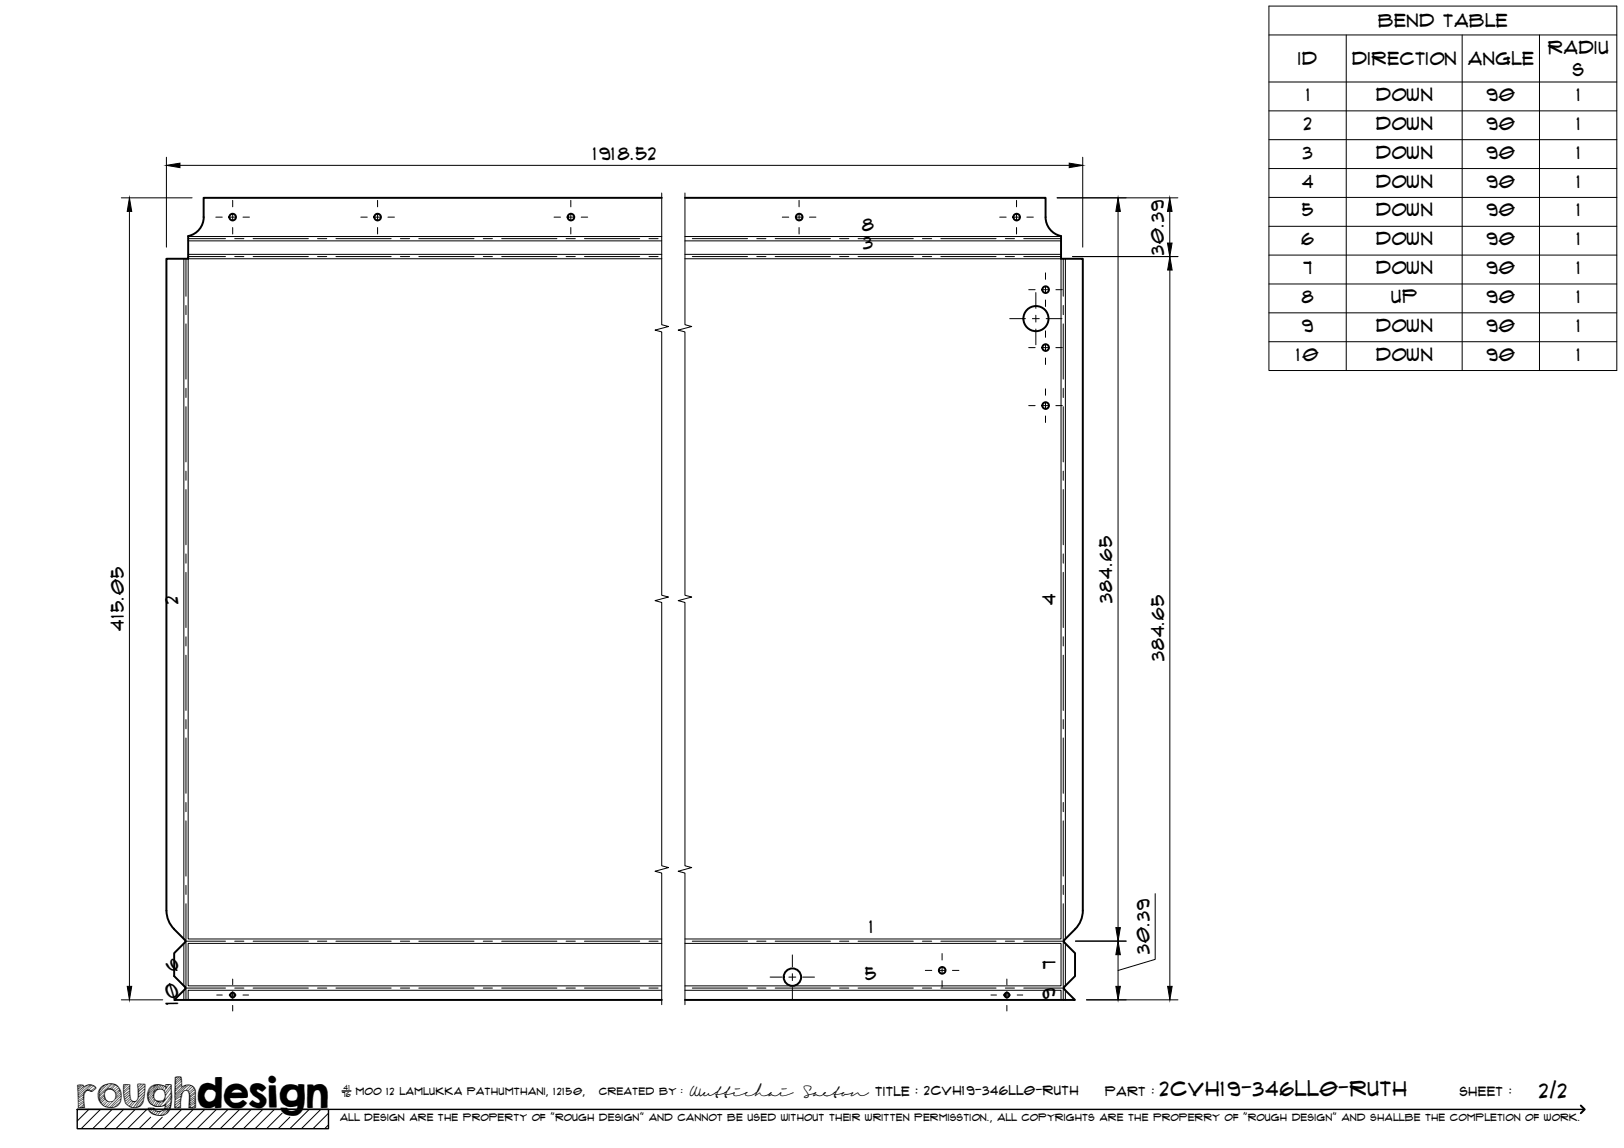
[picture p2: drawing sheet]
<svg xmlns="http://www.w3.org/2000/svg" width="420mm" height="297mm" viewBox="0 0 420 297" stroke-linecap="round" stroke-linejoin="round" font-family="sans-serif">
<!-- layer: Visible -->
<g fill="none" stroke="#000" stroke-width=".51">
<path d="M52.7 56.2a5 5 0 0 1-4 4.9M171.2 51.2h-118.5v5M177.2 51.2h93.3v5M270.5 56.2a5 5 0 0 0 4 4.9M48.7 61.1v5.9h-5.6v168.6l.4 2.3 .6 1.3 3.7 4 .1 .2-.1 .5M274.5 61.1v5.9h5.6v168.6l-.1 1.5-.9 2.1-.9 1.2-2.8 2.8-.1 .2 .1 .5M47.8 243.9l-2.7 2.7v6l2.7 2.7 .1 .5-2.8 2.9h126.1M275.4 243.9l2.7 2.7v6l-2.7 2.7-.1 .5 2.8 2.9h-100.9"/>
<circle cx="60.2" cy="56.2" r=".86"/>
<circle cx="97.7" cy="56.2" r=".86"/>
<circle cx="147.7" cy="56.2" r=".86"/>
<circle cx="206.8" cy="56.2" r=".86"/>
<circle cx="263" cy="56.2" r=".86"/>
<circle cx="270.5" cy="74.9" r=".86"/>
<circle cx="268" cy="82.4" r="3.2"/>
<circle cx="270.5" cy="89.9" r=".86"/>
<circle cx="270.5" cy="104.9" r=".86"/>
<circle cx="60.2" cy="257.5" r=".62"/>
<circle cx="205" cy="252.8" r="2.25"/>
<circle cx="243.8" cy="251.1" r=".86"/>
<circle cx="260.5" cy="257.5" r=".62"/>
</g>
<!-- layer: Bend Center -->
<g fill="none" stroke="#000" stroke-width=".26">
<path d="M48.1 67v9.7M48.1 79v2.4M48.7 61.8h9.6M48.7 66.4h9.6M60.7 61.8h2.4M60.7 66.4h2.4M65.5 61.8h14.3M65.5 66.4h14.3M82.1 61.8h2.4M82.1 66.4h2.4M86.9 61.8h14.3M86.9 66.4h14.3"/>
<path d="M103.6 61.8h2.4M103.6 66.4h2.4M108.4 61.8h14.2M108.4 66.4h14.2M125 61.8h2.4M125 66.4h2.4M129.8 61.8h14.3M129.8 66.4h14.3M146.5 61.8h2.3M146.5 66.4h2.3M151.2 61.8h14.3M151.2 66.4h14.3"/>
<path d="M167.9 61.8h2.4M167.9 66.4h2.4M179.1 61.8h14.3M179.1 66.4h14.3M195.8 61.8h2.4M195.8 66.4h2.4M200.6 61.8h14.2M200.6 66.4h14.2M217.2 61.8h2.4M217.2 66.4h2.4M222 61.8h14.3M222 66.4h14.3"/>
<path d="M238.7 61.8h2.3M238.7 66.4h2.3M243.4 61.8h14.3M243.4 66.4h14.3M260.1 61.8h2.4M260.1 66.4h2.4M264.9 61.8h9.6M264.9 66.4h9.6M275.1 67v9.7M275.1 79v2.4M48.1 83.8v14.3M275.1 83.8v14.3"/>
<path d="M48.1 100.5v2.4M48.1 105.2v14.3M275.1 100.5v2.4M275.1 105.2v14.3M48.1 121.9v2.4M48.1 126.7v14.3M275.1 121.9v2.4M275.1 126.7v14.3M48.1 143.3v2.4M48.1 148.1v14.3M275.1 143.3v2.4M275.1 148.1v14.3"/>
<path d="M48.1 164.8v2.3M48.1 169.5v14.3M275.1 164.8v2.3M275.1 169.5v14.3M48.1 186.2v2.4M48.1 191v14.3M275.1 186.2v2.4M275.1 191v14.3M48.1 207.6v2.4M48.1 212.4v14.3M275.1 207.6v2.4M275.1 212.4v14.3"/>
<path d="M48.1 233.8v24.9M48.1 229.1v2.3M275.1 233.8v24.9M275.1 229.1v2.3M47.9 243.5h10.4M47.9 255.7h10.4M60.7 243.5h2.4M60.7 255.7h2.4M65.5 243.5h14.3M65.5 255.7h14.3M82.1 243.5h2.4M82.1 255.7h2.4"/>
<path d="M86.9 243.5h14.3M86.9 255.7h14.3M103.6 243.5h2.4M103.6 255.7h2.4M108.4 243.5h14.2M108.4 255.7h14.2M125 243.5h2.4M125 255.7h2.4M129.8 243.5h14.3M129.8 255.7h14.3M146.5 243.5h2.3M146.5 255.7h2.3"/>
<path d="M151.2 243.5h14.3M151.2 255.7h14.3M167.9 243.5h2.4M167.9 255.7h2.4M179.1 243.5h14.3M179.1 255.7h14.3M195.8 243.5h2.4M195.8 255.7h2.4M200.6 243.5h14.2M200.6 255.7h14.2M217.2 243.5h2.4M217.2 255.7h2.4"/>
<path d="M222 243.5h14.3M222 255.7h14.3M238.7 243.5h2.3M238.7 255.7h2.3M243.4 243.5h14.3M243.4 255.7h14.3M260.1 243.5h2.4M260.1 255.7h2.4M264.9 243.5h10.4M264.9 255.7h10.4"/>
</g>
<!-- layer: Visible Narrow -->
<g fill="none" stroke="#000" stroke-width=".26">
<path d="M47.6 67v175.9M48.7 61.2h122.5M48.7 65.8h122.5M48.7 62.3h122.5M171.2 67h-122.5v176h122.5M177.2 67h97.3v176h-97.3M177.2 61.2h97.3M177.2 65.8h97.3M177.2 62.3h97.3M275.6 67v175.9M47.6 244.1v11M47.6 256.3v2.4"/>
<path d="M171.2 256.2h-122.5v2.5M171.2 244.1h-122.5v11h122.5M177.2 256.2h97.3v2.5M177.2 244.1h97.3v11h-97.3M275.6 244.1v11M275.6 256.3v2.4"/>
</g>
<!-- layer: TitleBlock -->
<path d="M20 287h65v5h-65zM20 287h390M88.5 282.3h2.3" fill="none" stroke="#000" stroke-width=".36"/>
<path d="M409 286.1l1 .9-1 1" fill="none" stroke="#000" stroke-width=".51"/>
<g fill="none" stroke="#000" stroke-width=".26">
<path d="M23 287l-3 3.1M26 287l-5 5M29 287l-5 5M32 287l-5 5M35 287l-5 5M38 287l-5 5M39 289.1l-3 2.9M42 289.1l-3 2.9M47 287l-5 5M50 287l-5 5M53 287l-5 5M56 287l-5 5"/>
<path d="M59 287l-5 5M62 287l-5 5M65 287l-5 5M68 287l-5 5M71 287l-5 5M73 288l-4 4M75 289.1l-3 2.9M80 287l-5 5M83 287l-5 5M85 288l-4 4M85 291l-1 1"/>
</g>
<!-- layer: Bend Tables -->
<g fill="none" stroke="#000" stroke-width=".26">
<path d="M328.3 1.6h90v94.3h-90zM328.3 9h90M348.3 9v86.9M378.3 9v86.9M398.3 9v86.9M328.3 21.2h90M328.3 28.7h90M328.3 36.1h90M328.3 43.6h90M328.3 51.1h90M328.3 58.6h90M328.3 66h90"/>
<path d="M328.3 73.5h90M328.3 80.9h90M328.3 88.4h90"/>
</g>
<!-- layer: Smart Centers -->
<g fill="none" stroke="#000" stroke-width=".26">
<path d="M55.8 56.2h1.7M59.3 56.2h1.8M60.2 51.8v1.7M60.2 55.3v1.8M60.2 58.9v1.6M62.9 56.2h1.6M93.3 56.2h1.7M96.8 56.2h1.8M97.7 51.8v1.7M97.7 55.3v1.8M97.7 58.9v1.6M100.4 56.2h1.6"/>
<path d="M143.3 56.2h1.7M146.8 56.2h1.8M147.7 51.8v1.7M147.7 55.3v1.8M147.7 58.9v1.6M150.4 56.2h1.6M202.4 56.2h1.7M205.8 56.2h1.8M206.7 51.8v1.7M206.7 55.3v1.8M206.7 58.9v1.6M209.4 56.2h1.7"/>
<path d="M258.6 56.2h1.7M262.1 56.2h1.8M263 51.8v1.7M263 55.3v1.8M263 58.9v1.6M265.7 56.2h1.6M266.1 75h1.7M268 75.7v4.1M269.6 75h1.8M270.5 70.6v1.7M270.5 74.1v1.7M270.5 77.6v1.7"/>
<path d="M273.2 75h1.6M261.2 82.5h4.1M266.1 89.9h1.7M267.1 82.5h1.8M268 81.6v1.7M268 85.1v4.1M269.6 89.9h1.8M270.5 85.6v1.7M270.5 89.1v1.8M270.5 92.6v1.7M270.7 82.5h4M273.2 89.9h1.6"/>
<path d="M266.1 105h1.7M269.6 105h1.8M270.5 100.6v1.7M270.5 104.1v1.7M270.5 107.6v1.7M273.2 105h1.6M56.1 257.5h1.4M59.3 257.5h1.8M60.2 253.3v1.5M60.2 256.6v1.7M62.9 257.5h1.4M199.2 252.8h3.1"/>
<path d="M204.1 252.8h1.8M205 247.1v3.1M205 251.9v1.8M205 255.5v3.1M207.7 252.8h3M239.4 251.1h1.7M242.8 251.1h1.8M243.7 246.7v1.7M243.7 250.2v1.8M243.7 253.8v1.6M246.4 251.1h1.7M256.4 257.5h1.4"/>
<path d="M259.6 257.5h1.8M260.5 253.3v1.5M260.5 256.6v1.7M263.2 257.5h1.4M60.2 260.1v1.5M260.5 260.1v1.5"/>
</g>
<!-- layer: Break Lines -->
<path d="M171.2 49.9v34.1l1.8 .5-3.5 .9 1.7 .5v68.1l1.8 .5-3.5 .9 1.7 .5v68.1l1.8 .5-3.5 .9 1.7 .5v34.1M177.2 49.9v34.1l1.8 .5-3.5 .9 1.7 .5v68.1l1.8 .5-3.5 .9 1.7 .5v68.1l1.8 .5-3.5 .9 1.7 .5v34.1" fill="none" stroke="#000" stroke-width=".26"/>
<!-- layer: FD_Dimensions -->
<g fill="none" stroke="#000" stroke-width=".26">
<path d="M31.4 51.2h18.3M33.5 54.7v200.5M43.1 40.7v23.3M46.6 42.8h230M273.5 51.2h31.2M280.1 40.7v23.3M289.3 54.7v185.3M302.6 54.7v8.2M277.5 66.4h27.3M302.7 69.9v185.3M298.9 231.2v17l-9.6 2.9M31.4 258.7h10.7"/>
<path d="M278.2 243.5h13.2M281.1 258.7h23.7M289.3 247v8.2"/>
</g>
<path d="M33.5 51.2l.6 3.5h-1.2zM43.1 42.8l3.5-.6v1.2zM276.6 42.2l3.5 .6-3.5 .6zM289.3 51.2l.6 3.5h-1.2zM302.6 51.2l.6 3.5h-1.2zM302 62.9h1.2l-.6 3.5zM302.7 66.4l.6 3.5h-1.2zM32.9 255.2h1.2l-.6 3.5zM288.7 240h1.2l-.6 3.5zM289.3 243.5l.6 3.5h-1.2zM288.7 255.2h1.2l-.6 3.5zM302.1 255.2h1.2l-.6 3.5z" fill="#000" stroke="#000" stroke-width=".26"/>
<text font-size="9.7" x="19.9" y="286.8">roughdesign</text>
<g font-size="5.3">
<text x="300.1" y="283.6">2CVH19-346LL0-Ruth</text>
<text x="398.2" y="284">2/2</text>
</g>
<g font-size="4.6">
<text x="356.6" y="7">Bend Table</text>
<text x="335.9" y="16.9">ID</text>
<text x="349.8" y="16.8">Direction</text>
<text x="379.8" y="16.9">Angle</text>
<text x="400.5" y="13.9">Radiu</text>
<text x="406.9" y="19.8">s</text>
<text x="338" y="26.1">1</text>
<text x="356" y="26.1">Down</text>
<text x="384.6" y="26.1">90</text>
<text x="408" y="26.1">1</text>
<text x="337.3" y="33.6">2</text>
<text x="356" y="33.6">Down</text>
<text x="384.6" y="33.6">90</text>
<text x="408" y="33.6">1</text>
<text x="153.5" y="41.3">1918.52</text>
<text x="337.1" y="41">3</text>
<text x="356" y="41.1">Down</text>
<text x="384.6" y="41">90</text>
<text x="408" y="41">1</text>
<text x="336.9" y="48.5">4</text>
<text x="356" y="48.5">Down</text>
<text x="384.6" y="48.5">90</text>
<text x="408" y="48.5">1</text>
<text x="223.1" y="59.7">8</text>
<text x="336.9" y="56">5</text>
<text x="356" y="56">Down</text>
<text x="384.6" y="56">90</text>
<text x="408" y="56">1</text>
<text x="223.4" y="64.3">3</text>
<text x="301.1" y="65.9" transform="rotate(-90 301.1 65.9)">30.39</text>
<text x="336.7" y="63.4">6</text>
<text x="356" y="63.5">Down</text>
<text x="384.6" y="63.4">90</text>
<text x="408" y="63.4">1</text>
<text x="337.2" y="70.9">7</text>
<text x="356" y="70.9">Down</text>
<text x="384.6" y="70.9">90</text>
<text x="408" y="70.9">1</text>
<text x="336.8" y="78.4">8</text>
<text x="360" y="78.4">Up</text>
<text x="384.6" y="78.4">90</text>
<text x="408" y="78.4">1</text>
<text x="336.9" y="85.8">9</text>
<text x="356" y="85.9">Down</text>
<text x="384.6" y="85.8">90</text>
<text x="408" y="85.8">1</text>
<text x="335.4" y="93.3">10</text>
<text x="356" y="93.3">Down</text>
<text x="384.6" y="93.3">90</text>
<text x="408" y="93.3">1</text>
<text x="287.8" y="155.9" transform="rotate(-90 287.8 155.9)">384.65</text>
<text x="46.1" y="156.2" transform="rotate(-90 46.1 156.2)">2</text>
<text x="273.1" y="156.7" transform="rotate(-90 273.1 156.7)">4</text>
<text x="32" y="163.2" transform="rotate(-90 32 163.2)">415.05</text>
<text x="301.2" y="171.1" transform="rotate(-90 301.2 171.1)">384.65</text>
<text x="224.9" y="241.5">1</text>
<text x="46.1" y="251.2" transform="rotate(-90 46.1 251.2)">6</text>
<text x="273" y="250.6" transform="rotate(-90 273 250.6)">7</text>
<text x="297.4" y="246.8" transform="rotate(-90 297.4 246.8)">30.39</text>
<text x="223.8" y="253.6">5</text>
<text x="46.1" y="260" transform="rotate(-90 46.1 260)">10</text>
<text x="273" y="258.6" transform="rotate(-90 273 258.6)">9</text>
</g>
<g font-size="3.4">
<text x="178.3" y="283.5">Wuttichai</text>
<text x="208.1" y="283.5">Saeton title : 2CVH19-346LL0-Ruth</text>
</g>
<g font-size="3.3">
<text x="286" y="283.5">Part :</text>
<text x="377.7" y="283.5">sheet :</text>
</g>
<g font-size="2.7">
<text x="92.1" y="283.3">moo 12 Lamlukka pathumthani, 12150,</text>
<text x="155" y="283.3">created by :</text>
</g>
<text font-size="2.6" x="88" y="290.1">all design are the property of &quot;rough design&quot; and cannot be used without their written permisstion., all copyrights are the properry of &quot;rough design&quot; and shallbe the completion of work.</text>
<g font-size="1.9">
<text x="88.5" y="283.9">76</text>
<text x="88.9" y="282.1">41</text>
</g>
</svg>
